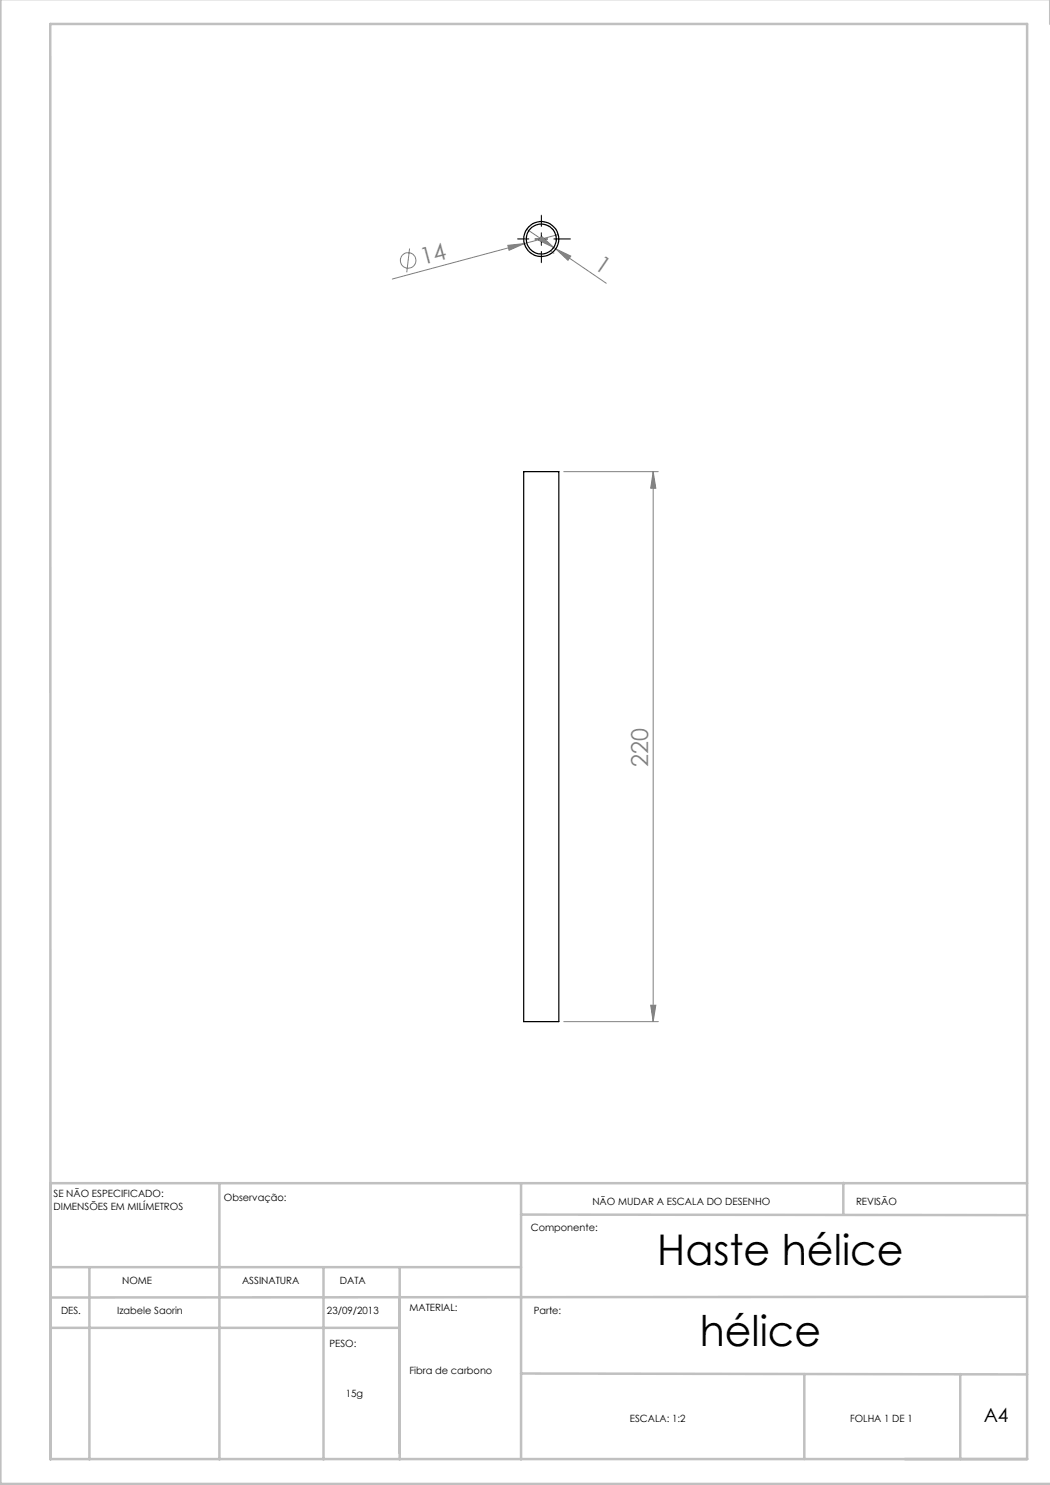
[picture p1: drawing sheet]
<svg xmlns="http://www.w3.org/2000/svg" width="210mm" height="297mm" viewBox="0 0 210 297" stroke-linecap="round" stroke-linejoin="round" font-family="sans-serif">
<g fill="none" stroke="#808080" stroke-width=".2">
<path d="M81.9 49.7l-.5 4.8M101.6 49.1l3.3-.4-3.1 1.4zM105.5 45.9l5.2 3.6M108.3 47.2l2.4 2.3-3-1.5zM110.2 50.3h.1M110.6 50.6h.1M110.7 49.5l.5 .3M111.2 49.8l3 1.4-.6 .9zM111.2 49.8l10 6.9M111.6 46.9l-33.1 8.9M112.7 94.3h19M130.6 94.3l.6 3.3h-1.1z"/>
<path d="M130.6 94.3v110M112.7 204.3h19M130.1 201h1.1l-.6 3.3z"/>
<circle cx="81.6" cy="52.1" r="1.55"/>
</g>
<path d="M105.8 47.8h-2.3M108.3 45.3v-2.3M108.3 50.3v2.2M110.8 47.8h3.3" fill="none" stroke="#000" stroke-width=".2" stroke-dasharray="15.2 1.3 1.3 1.3"/>
<path d="M107 47.8h2.5M108.3 46.6v2.5" fill="none" stroke="#000" stroke-width=".2"/>
<g fill="none" stroke="#c0c0c0" stroke-width=".5">
<path d="M.1 -.1v296.9h210M210 0v4.8M10.1 4.8h195.3v287h-195.3zM43.9 236.6v55.3M104.2 236.6v55.3M168.7 236.6v6.3M205.4 236.6h-195.3v55.3M10.1 253.4h94.1M17.9 253.6v38.3M64.7 253.6v38.3M79.9 253.4v38.5M104.2 242.9l101.2 .1"/>
<path d="M205.4 259.4l-195.3 .1M10.1 265.6h69.8M104.2 274.7l101.2 .2M160.9 274.8v17M192.1 274.8v17"/>
</g>
<g fill="#808080">
<path d="M101.6 49.1l3.3-.4-3.1 1.4z"/>
<path d="M130.1 201h1.1l-.6 3.3zM130.6 94.3l.6 3.3h-1.1z"/>
<path d="M108.3 47.2l2.4 2.3-3-1.5zM111.2 49.8l3 1.4-.6 .9z"/>
</g>
<g fill="none" stroke="#000" stroke-width=".25">
<path d="M104.7 94.3h7.1v110h-7.1z"/>
<circle cx="108.3" cy="47.8" r="3.5"/>
<circle cx="108.3" cy="47.8" r="3"/>
</g>
<g font-size="8.5">
<text x="131.4" y="253.1">Haste hélice</text>
<text x="139.9" y="269.3">hélice</text>
</g>
<g font-size="4.7" fill="#808080">
<text x="84.6" y="53.1" transform="rotate(-15 84.6 53.1)">14</text>
<text x="118.6" y="53.6" transform="rotate(34 118.6 53.6)">1</text>
<text x="129.6" y="153.3" transform="rotate(-90 129.6 153.3)">220</text>
</g>
<text font-size="3.9" x="196.8" y="284.5">A4</text>
<g font-size="2">
<text x="10.7" y="239.5">SE NÃO ESPECIFICADO:</text>
<text x="10.7" y="242">DIMENSÕES EM MILÍMETROS</text>
<text x="44.8" y="240.3">Observação:</text>
<text x="118.5" y="240.9">NÃO MUDAR A ESCALA DO DESENHO</text>
<text x="171.2" y="240.9">REVISÃO</text>
<text x="106.2" y="246.2">Componente:</text>
<text x="24.4" y="256.9">NOME</text>
<text x="48.4" y="256.9">ASSINATURA</text>
<text x="68" y="256.9">DATA</text>
<text x="12.2" y="262.7">DES.</text>
<text x="23.4" y="262.7">Izabele Saorin</text>
<text x="65.4" y="262.7">23/09/2013</text>
<text x="81.9" y="262.3">MATERIAL:</text>
<text x="106.7" y="262.7">Parte:</text>
<text x="65.9" y="269.3">PESO:</text>
<text x="81.9" y="274.8">Fibra de carbono</text>
<text x="69.1" y="279.3">15g</text>
<text x="126" y="284.5">ESCALA: 1:2</text>
<text x="170" y="284.5">FOLHA 1 DE 1</text>
</g>
</svg>
